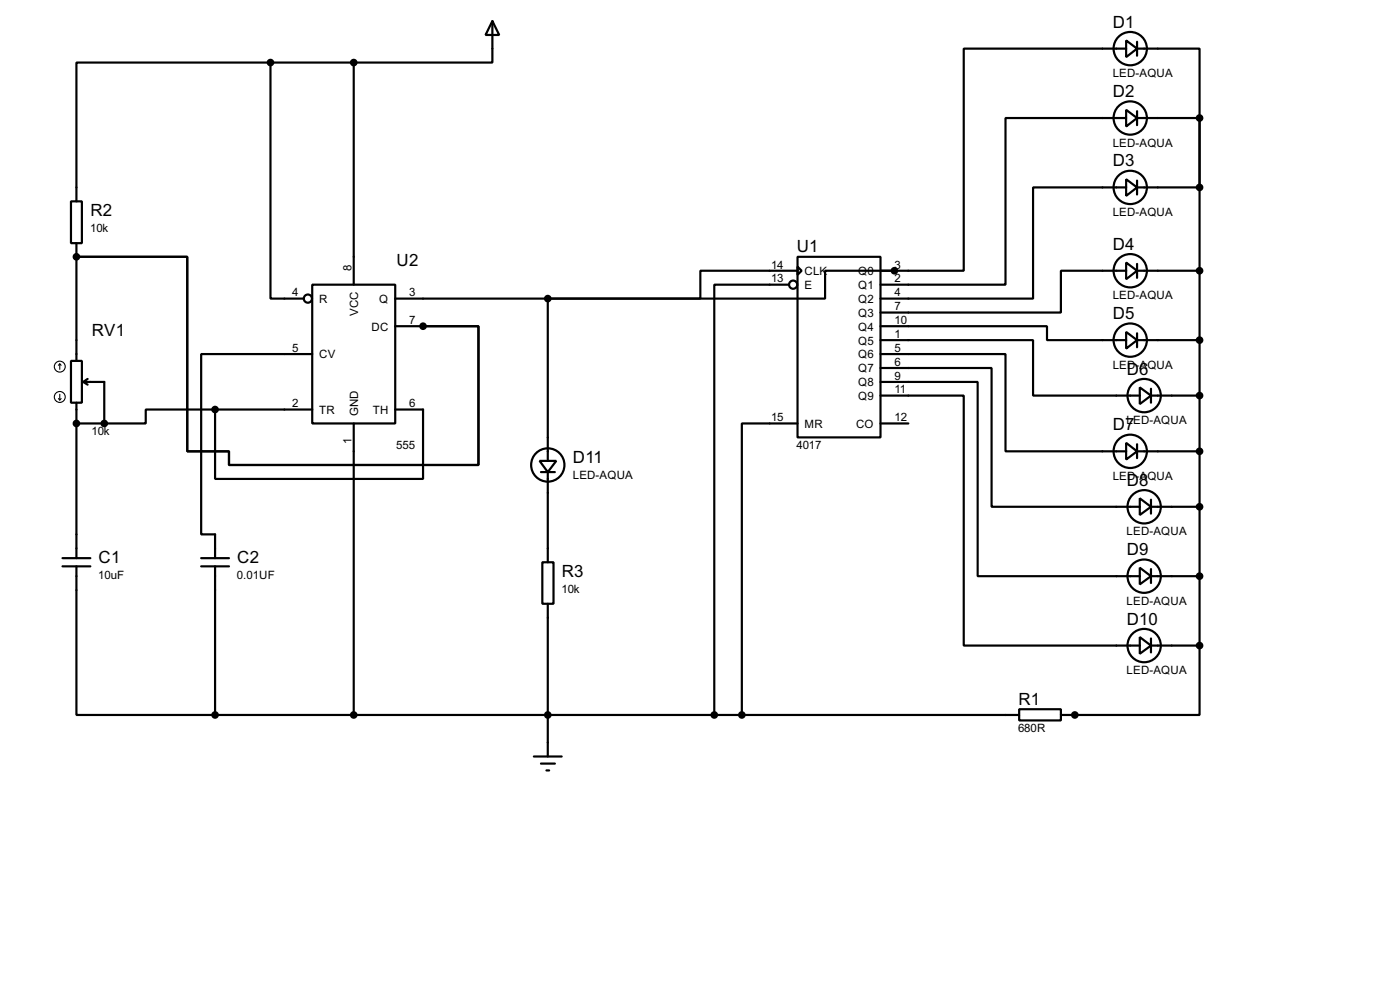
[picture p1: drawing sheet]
<svg xmlns="http://www.w3.org/2000/svg" width="256mm" height="180mm" viewBox="0 0 256 180" stroke-linecap="round" stroke-linejoin="round" font-family="sans-serif">
<g fill="none" stroke="#000" stroke-width=".4">
<path d="M49.6 11.5v43.2h6.1M49.6 11.5h-35.6v25.4M49.6 11.5h15.2M64.8 11.5v40.6M90.2 3.9l1.3 2.5h-2.5zM90.2 3.9v7.6h-25.4M206.3 7.4l2 1.5-2 1.6zM206.3 8.9h-29.7v40.7h-15.3M208.3 8.9h11.5v12.7M208.3 7.7v2.5M13 36.9h2v7.6h-2zM206.3 20.1l2 1.5-2 1.6z"/>
<path d="M206.3 32.8l2 1.5-2 1.6zM206.3 21.6h-22.1v30.5h-22.9M206.3 34.3h-17v20.4h-28M208.3 21.6h11.5M208.3 34.3h11.5M208.3 20.4v2.5M208.3 33.1v2.5M219.8 21.6v96.6M14 47h20.3v35.6h7.7v2.5h45.7v-25.4h-15.3M14 44.5v21.6M57.2 52.1h15.2v25.4h-15.2zM72.4 54.7h28"/>
<path d="M100.4 54.7v29.7M144.6 52.1h-13.7v78.8M146.1 47h15.2v33.1h-15.2zM146.1 48.8l.8 .8-.8 .7zM146.1 49.6h-17.8v5.1h-27.9M161.3 59.7h30.5v2.6h14.5M163.9 49.6h-12.7v5.1h-50.8M206.3 48.1l2 1.5-2 1.5zM206.3 49.6h-11.9v7.6h-33.1M208.3 49.6h11.5M208.3 48.3v2.6M13 66.1h2v7.6h-2z"/>
<path d="M14 73.7v28.5M14 77.5h5.1M15.3 69.9h3.8v7.6M15.3 69.9l.8 .5M16.1 69.4l-.8 .5M39.4 75h-12.7v2.5h-7.6M39.4 75v12.7h38.1v-12.7h-5.1M39.4 75h17.8M57.2 64.8h-20.3v33h2.5v4.4M64.8 77.5v53.4M146.1 77.5h-10.2v53.4M161.3 62.3h28v10.1h19.5"/>
<path d="M161.3 64.8h22.9v17.8h22.1M161.3 67.4h20.4v25.4h27.1M161.3 69.9h17.8v35.6h29.7M161.3 72.4h15.3v45.8h32.2M161.3 77.5h5.1M206.3 60.8l2 1.5-2 1.5zM208.3 62.3h11.5M208.3 61v2.6M208.8 70.9l2.1 1.5-2.1 1.6zM210.9 72.4h8.9M210.9 71.2v2.5M98.9 84.4h3l-1.5 2z"/>
<path d="M99.1 86.4h2.6M100.4 86.4v16.5M206.3 81.1l2 1.5-2 1.5zM208.3 82.6h11.5M208.3 81.3v2.6M208.8 91.2l2.1 1.6-2.1 1.5zM210.9 92.8h8.9M210.9 91.5v2.5M11.5 103.7h5.1M11.5 102.2h5.1M14 103.7v27.2h25.4M36.9 103.7h5.1"/>
<path d="M36.9 102.2h5.1M39.4 103.7v27.2M99.4 102.9h2v7.6h-2zM100.4 110.5v28M208.8 103.9l2.1 1.6-2.1 1.5zM208.8 116.6l2.1 1.6-2.1 1.5zM210.9 105.5h8.9M210.9 118.2h8.9M210.9 104.2v2.5M210.9 116.9v2.5M219.8 118.2v12.7h-25.4M39.4 130.9h147.3"/>
<path d="M97.8 138.5h5.1M99.1 139.8h2.6M186.7 129.8h7.7v2.1h-7.7zM100.1 141h.5"/>
<circle cx="207" cy="8.9" r="3.1"/>
<circle cx="207" cy="34.3" r="3.1"/>
<circle cx="207" cy="21.6" r="3.1"/>
<circle cx="56.4" cy="54.7" r=".75"/>
<circle cx="145.3" cy="52.1" r=".75"/>
<circle cx="207" cy="49.6" r="3.1"/>
<circle cx="207" cy="62.3" r="3.1"/>
<circle cx="209.6" cy="72.4" r="3.1"/>
<circle cx="100.3" cy="85.1" r="3.1"/>
<circle cx="207" cy="82.6" r="3.1"/>
<circle cx="209.6" cy="92.8" r="3.1"/>
<circle cx="209.6" cy="105.5" r="3.1"/>
<circle cx="209.6" cy="118.2" r="3.1"/>
</g>
<g fill="#000">
<circle cx="14" cy="47" r=".2"/>
<circle cx="77.5" cy="59.7" r=".2"/>
<circle cx="14" cy="77.5" r=".2"/>
<circle cx="196.9" cy="130.9" r=".2"/>
</g>
<g fill="#000" stroke="#000" stroke-width=".4">
<circle cx="49.5" cy="11.5" r=".5"/>
<circle cx="64.8" cy="11.5" r=".5"/>
<circle cx="219.7" cy="21.6" r=".5"/>
<circle cx="219.7" cy="34.3" r=".5"/>
<circle cx="14" cy="47" r=".5"/>
<circle cx="77.5" cy="59.7" r=".5"/>
<circle cx="100.3" cy="54.7" r=".5"/>
<circle cx="163.8" cy="49.6" r=".5"/>
<circle cx="219.7" cy="49.6" r=".5"/>
<circle cx="14" cy="77.5" r=".5"/>
<circle cx="19.1" cy="77.5" r=".5"/>
<circle cx="39.4" cy="75" r=".5"/>
<circle cx="219.7" cy="62.3" r=".5"/>
<circle cx="219.7" cy="72.4" r=".5"/>
<circle cx="219.7" cy="82.6" r=".5"/>
<circle cx="219.7" cy="92.8" r=".5"/>
<circle cx="219.7" cy="105.5" r=".5"/>
<circle cx="219.7" cy="118.2" r=".5"/>
<circle cx="39.4" cy="130.9" r=".5"/>
<circle cx="64.8" cy="130.9" r=".5"/>
<circle cx="100.3" cy="130.9" r=".5"/>
<circle cx="130.8" cy="130.9" r=".5"/>
<circle cx="135.9" cy="130.9" r=".5"/>
<circle cx="196.9" cy="130.9" r=".5"/>
</g>
<g fill="none" stroke="#000" stroke-width=".2">
<path d="M10.7 73l.3 .2M11 66.6l-.3 .3M11 66.6l.2 .3M11 66.6v1M11 72.2v1M11.2 73l-.2 .2"/>
<circle cx="10.9" cy="67.1" r="1"/>
<circle cx="10.9" cy="72.7" r="1"/>
</g>
<g font-size="3.5">
<text x="203.9" y="5.1">D1</text>
<text x="203.9" y="17.8">D2</text>
<text x="203.9" y="30.5">D3</text>
<text x="16.6" y="39.5">R2</text>
<text x="146" y="46.2">U1</text>
<text x="203.9" y="45.7">D4</text>
<text x="72.7" y="48.7">U2</text>
<text x="203.9" y="58.4">D5</text>
<text x="16.8" y="61.4">RV1</text>
<text x="206.4" y="68.6">D6</text>
<text x="203.9" y="78.8">D7</text>
<text x="105" y="84.8">D11</text>
<text x="206.4" y="88.9">D8</text>
<text x="206.4" y="101.6">D9</text>
<text x="18.1" y="103.1">C1</text>
<text x="43.5" y="103.1">C2</text>
<text x="102.9" y="105.6">R3</text>
<text x="206.4" y="114.3">D10</text>
<text x="186.6" y="129">R1</text>
</g>
<g font-size="2.4">
<text x="203.8" y="14.1">LED-AQUA</text>
<text x="203.8" y="26.8">LED-AQUA</text>
<text x="203.8" y="39.5">LED-AQUA</text>
<text x="16.5" y="42.5">10k</text>
<text x="64.4" y="49.6" transform="rotate(-90 64.4 49.6)">8</text>
<text x="141.3" y="49.2">14</text>
<text x="141.3" y="51.7">13</text>
<text x="147.4" y="50.4">CLK</text>
<text x="147.4" y="52.9">E</text>
<text x="157.2" y="50.4">Q0</text>
<text x="157.2" y="52.9">Q1</text>
<text x="163.9" y="49.2">3</text>
<text x="163.9" y="51.7">2</text>
<text x="53.5" y="54.3">4</text>
<text x="58.5" y="55.4">R</text>
<text x="65.6" y="57.9" transform="rotate(-90 65.6 57.9)">VCC</text>
<text x="69.5" y="55.4">Q</text>
<text x="75" y="59.3">7</text>
<text x="75" y="54.3">3</text>
<text x="157.2" y="55.4">Q2</text>
<text x="157.2" y="58">Q3</text>
<text x="163.9" y="54.3">4</text>
<text x="163.9" y="56.8">7</text>
<text x="163.9" y="59.3">10</text>
<text x="203.8" y="54.8">LED-AQUA</text>
<text x="53.5" y="64.4">5</text>
<text x="58.5" y="65.6">CV</text>
<text x="68.1" y="60.5">DC</text>
<text x="157.2" y="60.5">Q4</text>
<text x="157.2" y="63.1">Q5</text>
<text x="157.2" y="65.6">Q6</text>
<text x="163.9" y="61.9">1</text>
<text x="163.9" y="64.4">5</text>
<text x="157.2" y="68.1">Q7</text>
<text x="157.2" y="70.7">Q8</text>
<text x="163.9" y="67">6</text>
<text x="163.9" y="69.5">9</text>
<text x="163.9" y="72">11</text>
<text x="203.8" y="67.5">LED-AQUA</text>
<text x="53.5" y="74.6">2</text>
<text x="58.5" y="75.8">TR</text>
<text x="65.6" y="76.2" transform="rotate(-90 65.6 76.2)">GND</text>
<text x="68.3" y="75.8">TH</text>
<text x="75" y="74.6">6</text>
<text x="141.3" y="77.1">15</text>
<text x="157.2" y="73.2">Q9</text>
<text x="163.9" y="77.1">12</text>
<text x="206.4" y="77.6">LED-AQUA</text>
<text x="16.8" y="79.7">10k</text>
<text x="64.4" y="81.2" transform="rotate(-90 64.4 81.2)">1</text>
<text x="72.6" y="82.2">555</text>
<text x="145.9" y="82.2">4017</text>
<text x="147.4" y="78.3">MR</text>
<text x="156.8" y="78.3">CO</text>
<text x="104.9" y="87.7">LED-AQUA</text>
<text x="203.8" y="87.8">LED-AQUA</text>
<text x="206.4" y="98">LED-AQUA</text>
<text x="18" y="106">10uF</text>
<text x="43.4" y="106">0.01UF</text>
<text x="102.9" y="108.5">10k</text>
<text x="206.4" y="110.7">LED-AQUA</text>
<text x="206.4" y="123.4">LED-AQUA</text>
<text x="186.5" y="134.1">680R</text>
</g>
</svg>
